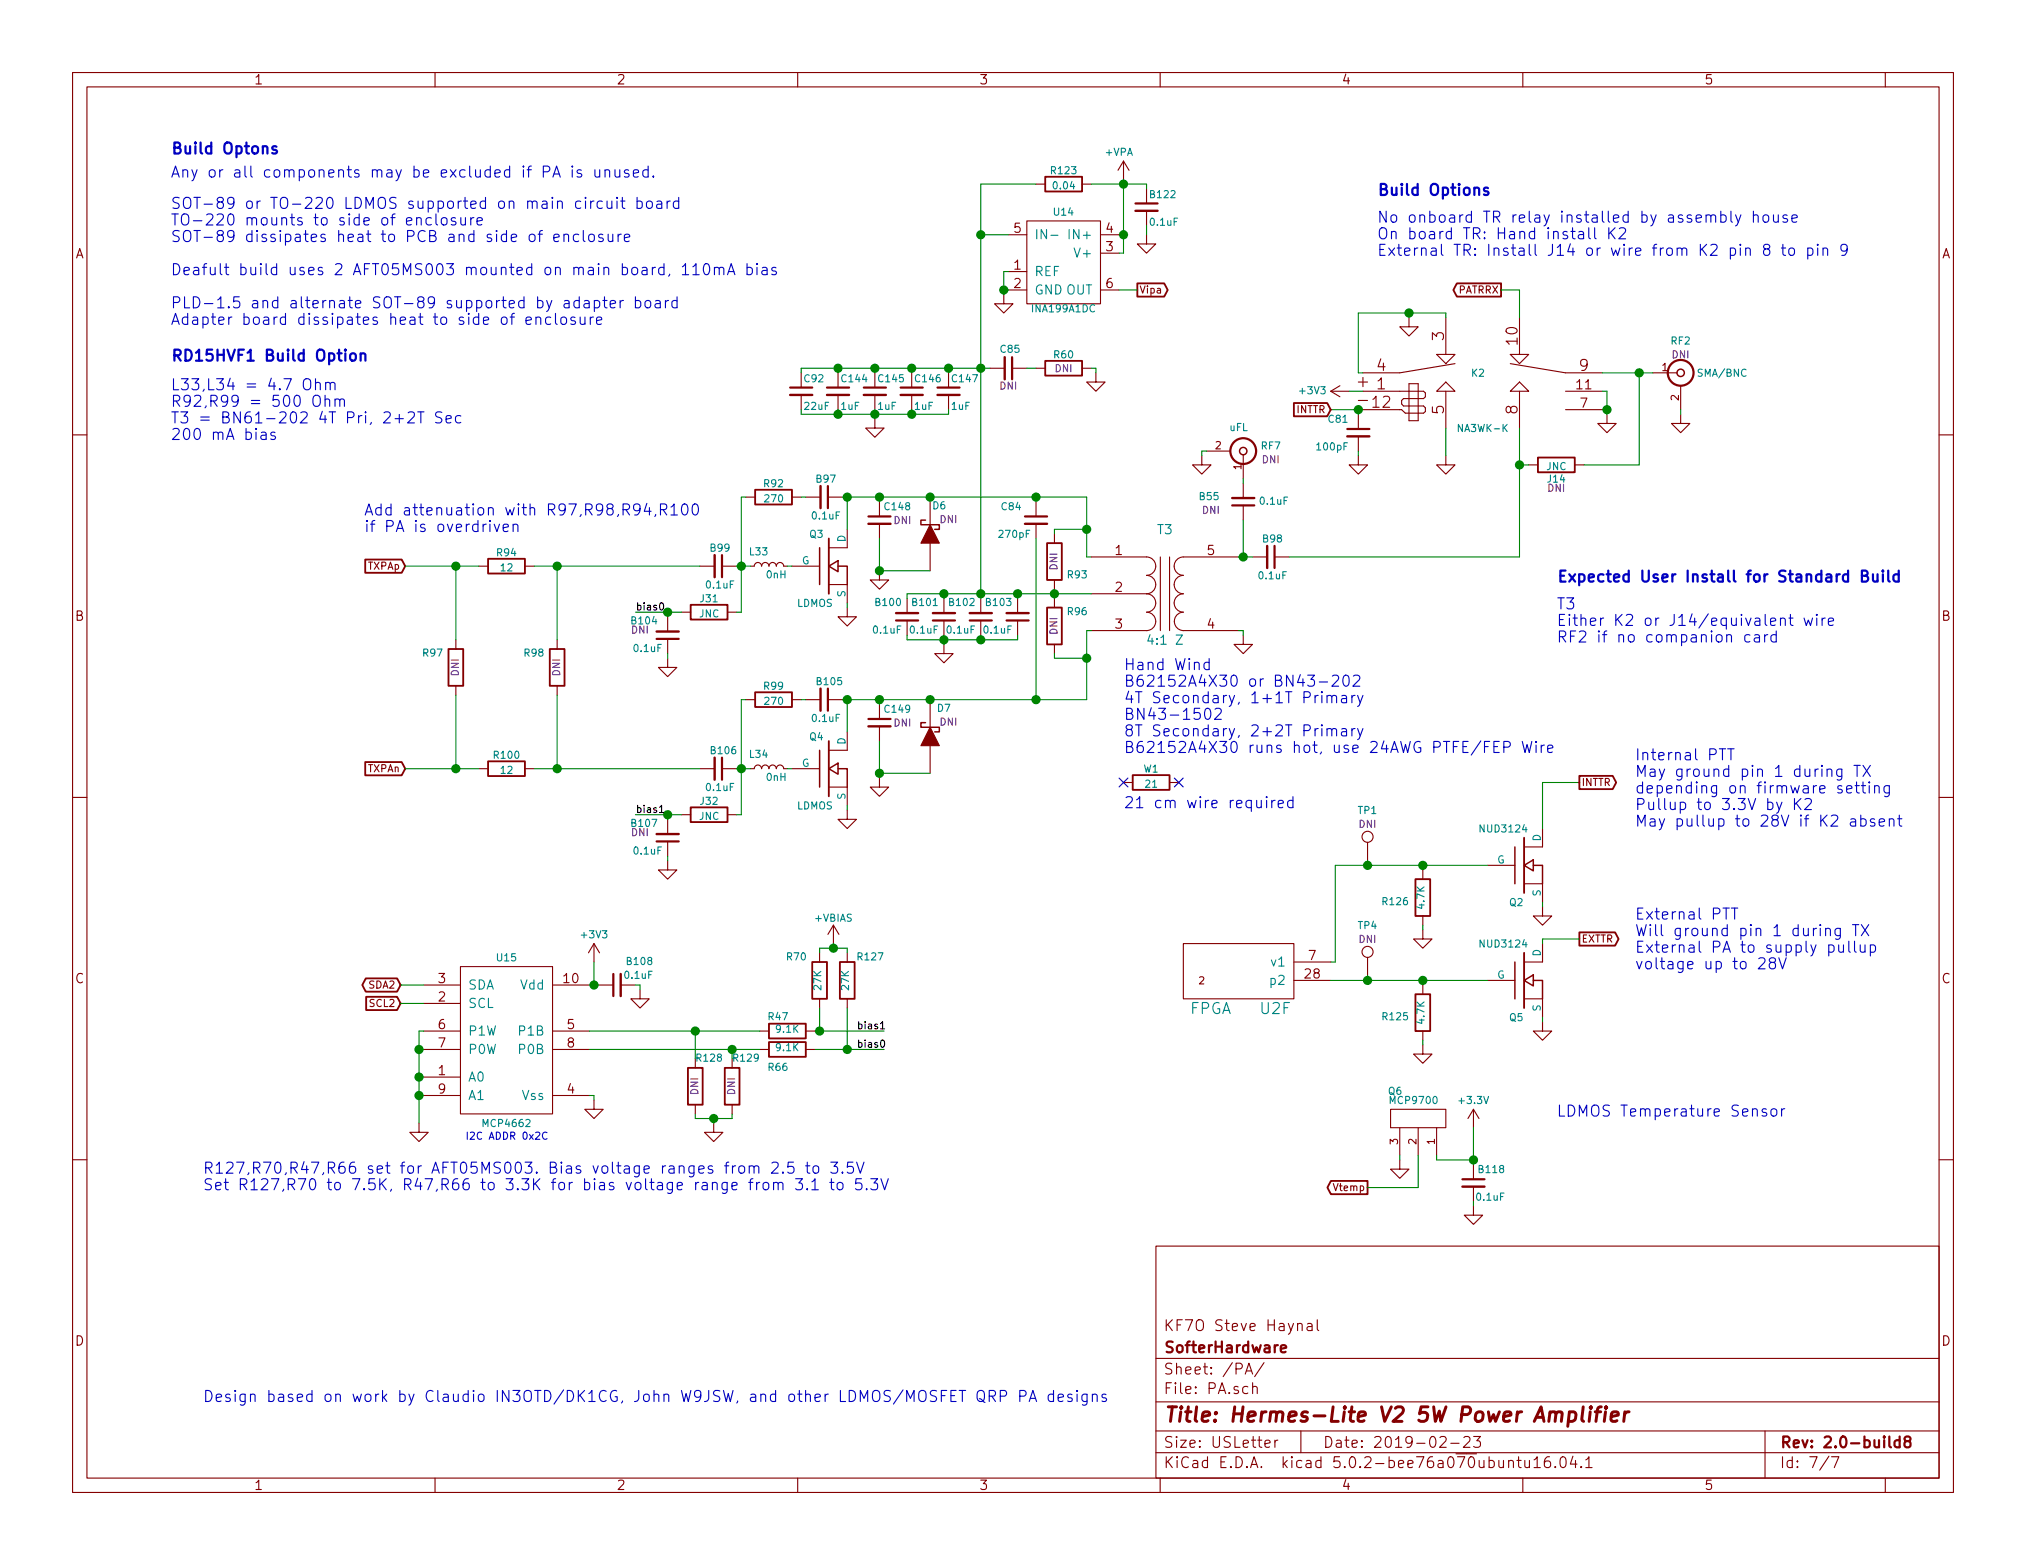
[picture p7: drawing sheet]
EESchema Schematic File Version 4
LIBS:hermeslite-cache
EELAYER 26 0
EELAYER END
$Descr USLetter 11000 8500
encoding utf-8
Sheet 7 7
Title "Hermes-Lite V2 5W Power Amplifier"
Date "2019-02-23"
Rev "2.0-build8"
Comp "SofterHardware"
Comment1 "KF7O Steve Haynal"
Comment2 ""
Comment3 ""
Comment4 ""
$EndDescr
$Comp
L power:GND #PWR0177
U 1 1
P 3225 5975
F 0 "#PWR0177" H 3225 5725 50  0001 C CNN
F 1 "GND" H 3225 5825 50  0001 C CNN
F 2 "" H 3225 5975 50  0000 C CNN
F 3 "" H 3225 5975 50  0000 C CNN
	1    3225 5975
	1    0    0    -1  
$EndComp
Text Label 4650 5600 0    39   ~ 0
bias1
Text Label 4650 5700 0    39   ~ 0
bias0
$Comp
L power:+3V3 #PWR0178
U 1 1
P 3225 5225
F 0 "#PWR0178" H 3225 5075 50  0001 C CNN
F 1 "+3V3" H 3225 5375 39  0000 C CNN
F 2 "" H 3225 5225 50  0000 C CNN
F 3 "" H 3225 5225 50  0000 C CNN
	1    3225 5225
	1    0    0    -1  
$EndComp
$Comp
L hermeslite:C_Small B108
U 1 1
P 3350 5350
F 0 "B108" V 3475 5150 39  0000 L CNN
F 1 "0.1uF" V 3400 5150 39  0000 L CNN
F 2 "HERMESLITE:SMD-0603" H 3350 5350 50  0001 C CNN
F 3 "" H 3350 5350 50  0000 C CNN
	1    3350 5350
	0    -1   -1   0   
$EndComp
$Comp
L power:GND #PWR0179
U 1 1
P 3475 5375
F 0 "#PWR0179" H 3475 5125 50  0001 C CNN
F 1 "GND" H 3475 5225 50  0001 C CNN
F 2 "" H 3475 5375 50  0000 C CNN
F 3 "" H 3475 5375 50  0000 C CNN
	1    3475 5375
	1    0    0    -1  
$EndComp
$Comp
L hermeslite:R R127
U 1 1
P 4600 5325
F 0 "R127" H 4475 5200 39  0000 C CNN
F 1 "27K" V 4607 5326 39  0000 C CNN
F 2 "HERMESLITE:SMD-0603" V 4530 5325 30  0001 C CNN
F 3 "" H 4600 5325 30  0000 C CNN
	1    4600 5325
	-1   0    0    1   
$EndComp
$Comp
L hermeslite:C_Small B99
U 1 1
P 3900 3075
F 0 "B99" V 3800 3025 39  0000 L CNN
F 1 "0.1uF" V 4000 3000 39  0000 L CNN
F 2 "HERMESLITE:SMD-0603" H 3900 3075 50  0001 C CNN
F 3 "" H 3900 3075 50  0000 C CNN
	1    3900 3075
	0    1    1    0   
$EndComp
$Comp
L hermeslite:R R94
U 1 1
P 2750 3075
F 0 "R94" V 2675 3075 39  0000 C CNN
F 1 "12" V 2757 3076 39  0000 C CNN
F 2 "HERMESLITE:SMD-0805" V 2680 3075 30  0001 C CNN
F 3 "" H 2750 3075 30  0000 C CNN
	1    2750 3075
	0    1    1    0   
$EndComp
$Comp
L hermeslite:R R92
U 1 1
P 4200 2700
F 0 "R92" V 4125 2700 39  0000 C CNN
F 1 "270" V 4207 2701 39  0000 C CNN
F 2 "HERMESLITE:SMD-0603" V 4130 2700 30  0001 C CNN
F 3 "" H 4200 2700 30  0000 C CNN
	1    4200 2700
	0    1    1    0   
$EndComp
$Comp
L hermeslite:C_Small B97
U 1 1
P 4475 2700
F 0 "B97" V 4375 2650 39  0000 L CNN
F 1 "0.1uF" V 4575 2625 39  0000 L CNN
F 2 "HERMESLITE:SMD-0603" H 4475 2700 50  0001 C CNN
F 3 "" H 4475 2700 50  0000 C CNN
	1    4475 2700
	0    1    1    0   
$EndComp
$Comp
L hermeslite:L_Small L33
U 1 1
P 4175 3075
F 0 "L33" V 4250 3075 39  0000 L CNN
F 1 "0nH" V 4125 2975 39  0000 L CNN
F 2 "HERMESLITE:SMD-0603" H 4175 3075 50  0001 C CNN
F 3 "" H 4175 3075 50  0000 C CNN
F 4 "J JNC" V 4175 3075 60  0001 C CNN "Key"
	1    4175 3075
	0    -1   -1   0   
$EndComp
$Comp
L hermeslite:RD16HHF1 Q3
U 1 1
P 4500 3075
F 0 "Q3" H 4475 3250 39  0000 R CNN
F 1 "LDMOS" H 4525 2875 39  0000 R CNN
F 2 "HERMESLITE:COMBORFGND" H 4500 3075 60  0001 C CNN
F 3 "" H 4500 3075 60  0000 C CNN
	1    4500 3075
	1    0    0    -1  
$EndComp
$Comp
L hermeslite:C_Small C148
U 1 1
P 4775 2825
F 0 "C148" H 4600 2900 39  0000 L CNN
F 1 "270pF" H 4650 2750 39  0001 L CNN
F 2 "HERMESLITE:SMD-0805" H 4775 2825 50  0001 C CNN
F 3 "" H 4775 2825 50  0000 C CNN
F 4 "DNI" H 4650 2825 39  0000 C CNN "Option"
	1    4775 2825
	-1   0    0    -1  
$EndComp
$Comp
L hermeslite:+VPA #PWR0180
U 1 1
P 6100 975
F 0 "#PWR0180" H 6100 825 50  0001 C CNN
F 1 "+VPA" H 6075 1125 39  0000 C CNN
F 2 "" H 6100 975 50  0000 C CNN
F 3 "" H 6100 975 50  0000 C CNN
	1    6100 975 
	1    0    0    -1  
$EndComp
$Comp
L hermeslite:C_Small C144
U 1 1
P 4550 2125
F 0 "C144" H 4560 2195 39  0000 L CNN
F 1 "1uF" H 4560 2045 39  0000 L CNN
F 2 "HERMESLITE:SMD-0805" H 4550 2125 50  0001 C CNN
F 3 "" H 4550 2125 50  0000 C CNN
F 4 "HV" H 4550 2125 60  0001 C CNN "Ext"
	1    4550 2125
	1    0    0    -1  
$EndComp
$Comp
L hermeslite:C_Small C145
U 1 1
P 4750 2125
F 0 "C145" H 4760 2195 39  0000 L CNN
F 1 "1uF" H 4760 2045 39  0000 L CNN
F 2 "HERMESLITE:SMD-0805" H 4750 2125 50  0001 C CNN
F 3 "" H 4750 2125 50  0000 C CNN
F 4 "HV" H 4750 2125 60  0001 C CNN "Ext"
	1    4750 2125
	1    0    0    -1  
$EndComp
$Comp
L hermeslite:C_Small C146
U 1 1
P 4950 2125
F 0 "C146" H 4960 2195 39  0000 L CNN
F 1 "1uF" H 4960 2045 39  0000 L CNN
F 2 "HERMESLITE:SMD-0805" H 4950 2125 50  0001 C CNN
F 3 "" H 4950 2125 50  0000 C CNN
F 4 "HV" H 4950 2125 60  0001 C CNN "Ext"
	1    4950 2125
	1    0    0    -1  
$EndComp
$Comp
L hermeslite:C_Small C147
U 1 1
P 5150 2125
F 0 "C147" H 5160 2195 39  0000 L CNN
F 1 "1uF" H 5160 2045 39  0000 L CNN
F 2 "HERMESLITE:SMD-0805" H 5150 2125 50  0001 C CNN
F 3 "" H 5150 2125 50  0000 C CNN
F 4 "HV" H 5150 2125 60  0001 C CNN "Ext"
	1    5150 2125
	1    0    0    -1  
$EndComp
$Comp
L hermeslite:R R93
U 1 1
P 5725 3050
F 0 "R93" H 5600 3125 39  0000 C CNN
F 1 "1K" V 5732 3051 39  0001 C CNN
F 2 "HERMESLITE:SMD-0805" V 5655 3050 30  0001 C CNN
F 3 "" H 5725 3050 30  0000 C CNN
F 4 "DNI" V 5725 3050 39  0000 C CNN "Option"
	1    5725 3050
	-1   0    0    1   
$EndComp
$Comp
L hermeslite:R R96
U 1 1
P 5725 3400
F 0 "R96" H 5600 3325 39  0000 C CNN
F 1 "1K" V 5732 3401 39  0001 C CNN
F 2 "HERMESLITE:SMD-0805" V 5655 3400 30  0001 C CNN
F 3 "" H 5725 3400 30  0000 C CNN
F 4 "DNI" V 5725 3400 39  0000 C CNN "Option"
	1    5725 3400
	-1   0    0    1   
$EndComp
$Comp
L power:GND #PWR0181
U 1 1
P 4775 3100
F 0 "#PWR0181" H 4775 2850 50  0001 C CNN
F 1 "GND" H 4775 2950 50  0001 C CNN
F 2 "" H 4775 3100 50  0000 C CNN
F 3 "" H 4775 3100 50  0000 C CNN
	1    4775 3100
	1    0    0    -1  
$EndComp
$Comp
L power:GND #PWR0182
U 1 1
P 4600 3300
F 0 "#PWR0182" H 4600 3050 50  0001 C CNN
F 1 "GND" H 4600 3150 50  0001 C CNN
F 2 "" H 4600 3300 50  0000 C CNN
F 3 "" H 4600 3300 50  0000 C CNN
	1    4600 3300
	1    0    0    -1  
$EndComp
$Comp
L hermeslite:C_Small B101
U 1 1
P 5125 3350
F 0 "B101" H 5150 3275 39  0000 L CNN
F 1 "0.1uF" H 5150 3425 39  0000 L CNN
F 2 "HERMESLITE:SMD-0603" H 5125 3350 50  0001 C CNN
F 3 "" H 5125 3350 50  0000 C CNN
	1    5125 3350
	-1   0    0    1   
$EndComp
$Comp
L hermeslite:C_Small B102
U 1 1
P 5325 3350
F 0 "B102" H 5350 3275 39  0000 L CNN
F 1 "0.1uF" H 5350 3425 39  0000 L CNN
F 2 "HERMESLITE:SMD-0603" H 5325 3350 50  0001 C CNN
F 3 "" H 5325 3350 50  0000 C CNN
	1    5325 3350
	-1   0    0    1   
$EndComp
$Comp
L hermeslite:C_Small B103
U 1 1
P 5525 3350
F 0 "B103" H 5550 3275 39  0000 L CNN
F 1 "0.1uF" H 5550 3425 39  0000 L CNN
F 2 "HERMESLITE:SMD-0603" H 5525 3350 50  0001 C CNN
F 3 "" H 5525 3350 50  0000 C CNN
	1    5525 3350
	-1   0    0    1   
$EndComp
$Comp
L hermeslite:C_Small B100
U 1 1
P 4925 3350
F 0 "B100" H 4950 3275 39  0000 L CNN
F 1 "0.1uF" H 4950 3425 39  0000 L CNN
F 2 "HERMESLITE:SMD-0603" H 4925 3350 50  0001 C CNN
F 3 "" H 4925 3350 50  0000 C CNN
	1    4925 3350
	-1   0    0    1   
$EndComp
Text Label 3450 3325 0    39   ~ 0
bias0
$Comp
L hermeslite:R R70
U 1 1
P 4450 5325
F 0 "R70" H 4575 5200 39  0000 C CNN
F 1 "27K" V 4457 5326 39  0000 C CNN
F 2 "HERMESLITE:SMD-0603" V 4380 5325 30  0001 C CNN
F 3 "" H 4450 5325 30  0000 C CNN
	1    4450 5325
	-1   0    0    1   
$EndComp
$Comp
L hermeslite:C_Small B106
U 1 1
P 3900 4175
F 0 "B106" V 3800 4125 39  0000 L CNN
F 1 "0.1uF" V 4000 4100 39  0000 L CNN
F 2 "HERMESLITE:SMD-0603" H 3900 4175 50  0001 C CNN
F 3 "" H 3900 4175 50  0000 C CNN
	1    3900 4175
	0    1    1    0   
$EndComp
$Comp
L hermeslite:R R99
U 1 1
P 4200 3800
F 0 "R99" V 4125 3800 39  0000 C CNN
F 1 "270" V 4207 3801 39  0000 C CNN
F 2 "HERMESLITE:SMD-0603" V 4130 3800 30  0001 C CNN
F 3 "" H 4200 3800 30  0000 C CNN
	1    4200 3800
	0    1    1    0   
$EndComp
$Comp
L hermeslite:C_Small B105
U 1 1
P 4475 3800
F 0 "B105" V 4375 3750 39  0000 L CNN
F 1 "0.1uF" V 4575 3725 39  0000 L CNN
F 2 "HERMESLITE:SMD-0603" H 4475 3800 50  0001 C CNN
F 3 "" H 4475 3800 50  0000 C CNN
	1    4475 3800
	0    1    1    0   
$EndComp
$Comp
L hermeslite:L_Small L34
U 1 1
P 4175 4175
F 0 "L34" V 4250 4175 39  0000 L CNN
F 1 "0nH" V 4125 4075 39  0000 L CNN
F 2 "HERMESLITE:SMD-0603" H 4175 4175 50  0001 C CNN
F 3 "" H 4175 4175 50  0000 C CNN
F 4 "J JNC" V 4175 4175 60  0001 C CNN "Key"
	1    4175 4175
	0    -1   -1   0   
$EndComp
$Comp
L hermeslite:RD16HHF1 Q4
U 1 1
P 4500 4175
F 0 "Q4" H 4475 4350 39  0000 R CNN
F 1 "LDMOS" H 4525 3975 39  0000 R CNN
F 2 "HERMESLITE:COMBORFGND" H 4500 4175 60  0001 C CNN
F 3 "" H 4500 4175 60  0000 C CNN
	1    4500 4175
	1    0    0    -1  
$EndComp
$Comp
L hermeslite:C_Small C149
U 1 1
P 4775 3925
F 0 "C149" H 4600 4000 39  0000 L CNN
F 1 "270pF" H 4650 3850 39  0001 L CNN
F 2 "HERMESLITE:SMD-0805" H 4775 3925 50  0001 C CNN
F 3 "" H 4775 3925 50  0000 C CNN
F 4 "DNI" H 4650 3925 39  0000 C CNN "Option"
	1    4775 3925
	-1   0    0    -1  
$EndComp
$Comp
L power:GND #PWR0183
U 1 1
P 4775 4225
F 0 "#PWR0183" H 4775 3975 50  0001 C CNN
F 1 "GND" H 4775 4075 50  0001 C CNN
F 2 "" H 4775 4225 50  0000 C CNN
F 3 "" H 4775 4225 50  0000 C CNN
	1    4775 4225
	1    0    0    -1  
$EndComp
$Comp
L power:GND #PWR0184
U 1 1
P 4600 4400
F 0 "#PWR0184" H 4600 4150 50  0001 C CNN
F 1 "GND" H 4600 4250 50  0001 C CNN
F 2 "" H 4600 4400 50  0000 C CNN
F 3 "" H 4600 4400 50  0000 C CNN
	1    4600 4400
	1    0    0    -1  
$EndComp
Text Label 3450 4425 0    39   ~ 0
bias1
$Comp
L power:GND #PWR0185
U 1 1
P 5125 3500
F 0 "#PWR0185" H 5125 3250 50  0001 C CNN
F 1 "GND" H 5125 3350 50  0001 C CNN
F 2 "" H 5125 3500 50  0000 C CNN
F 3 "" H 5125 3500 50  0000 C CNN
	1    5125 3500
	1    0    0    -1  
$EndComp
$Comp
L power:GND #PWR0186
U 1 1
P 4750 2275
F 0 "#PWR0186" H 4750 2025 50  0001 C CNN
F 1 "GND" H 4750 2125 50  0001 C CNN
F 2 "" H 4750 2275 50  0000 C CNN
F 3 "" H 4750 2275 50  0000 C CNN
	1    4750 2275
	1    0    0    -1  
$EndComp
$Comp
L hermeslite:R R100
U 1 1
P 2750 4175
F 0 "R100" V 2675 4175 39  0000 C CNN
F 1 "12" V 2757 4176 39  0000 C CNN
F 2 "HERMESLITE:SMD-0805" V 2680 4175 30  0001 C CNN
F 3 "" H 2750 4175 30  0000 C CNN
	1    2750 4175
	0    1    1    0   
$EndComp
$Comp
L hermeslite:C_Small B98
U 1 1
P 6900 3025
F 0 "B98" V 6800 2975 39  0000 L CNN
F 1 "0.1uF" V 7000 2950 39  0000 L CNN
F 2 "HERMESLITE:SMD-0603" H 6900 3025 50  0001 C CNN
F 3 "" H 6900 3025 50  0000 C CNN
	1    6900 3025
	0    1    1    0   
$EndComp
$Comp
L hermeslite:TRANSF4CT T3
U 1 1
P 6325 3225
F 0 "T3" H 6325 3575 50  0000 C CNN
F 1 "4:1 Z" H 6325 2975 50  0000 C CNN
F 2 "HERMESLITE:BN202V" H 6325 3225 50  0001 C CNN
F 3 "" H 6325 3225 50  0000 C CNN
	1    6325 3225
	1    0    0    -1  
$EndComp
$Comp
L power:GND #PWR0187
U 1 1
P 6750 3450
F 0 "#PWR0187" H 6750 3200 50  0001 C CNN
F 1 "GND" H 6750 3300 50  0001 C CNN
F 2 "" H 6750 3450 50  0000 C CNN
F 3 "" H 6750 3450 50  0000 C CNN
	1    6750 3450
	1    0    0    -1  
$EndComp
Text GLabel 2200 3075 0    39   Input ~ 0
TXPAp
Text GLabel 2200 4175 0    39   Input ~ 0
TXPAn
Text Notes 1100 7625 0    60   ~ 0
Design based on work by Claudio IN3OTD/DK1CG, John W9JSW, and other LDMOS/MOSFET QRP PA designs
$Comp
L hermeslite:R R98
U 1 1
P 3025 3625
F 0 "R98" H 3150 3550 39  0000 C CNN
F 1 "1K" V 3032 3626 39  0001 C CNN
F 2 "HERMESLITE:SMD-0805" V 2955 3625 30  0001 C CNN
F 3 "" H 3025 3625 30  0000 C CNN
F 4 "DNI" V 3025 3625 39  0000 C CNN "Option"
F 5 "R 1K" H 3025 3625 60  0001 C CNN "Key"
	1    3025 3625
	-1   0    0    1   
$EndComp
$Comp
L hermeslite:R R97
U 1 1
P 2475 3625
F 0 "R97" H 2600 3550 39  0000 C CNN
F 1 "1K" V 2482 3626 39  0001 C CNN
F 2 "HERMESLITE:SMD-0805" V 2405 3625 30  0001 C CNN
F 3 "" H 2475 3625 30  0000 C CNN
F 4 "DNI" V 2475 3625 39  0000 C CNN "Option"
F 5 "R 1K" H 2475 3625 60  0001 C CNN "Key"
	1    2475 3625
	-1   0    0    1   
$EndComp
$Comp
L hermeslite:DIODESCH3 D6
U 1 1
P 5050 2900
F 0 "D6" V 5200 2850 39  0000 C CNN
F 1 "DNI" V 4950 2825 39  0001 C CNN
F 2 "HERMESLITE:SOT23_3" H 5050 2900 60  0001 C CNN
F 3 "" H 5050 2900 60  0000 C CNN
F 4 "DNI" V 5125 2800 39  0000 C CNN "Option"
	1    5050 2900
	0    -1   -1   0   
$EndComp
$Comp
L hermeslite:DIODESCH3 D7
U 1 1
P 5050 4000
F 0 "D7" V 5200 3925 39  0000 C CNN
F 1 "DNI" V 4950 3925 39  0001 C CNN
F 2 "HERMESLITE:SOT23_3" H 5050 4000 60  0001 C CNN
F 3 "" H 5050 4000 60  0000 C CNN
F 4 "DNI" V 5125 3900 39  0000 C CNN "Option"
	1    5050 4000
	0    -1   -1   0   
$EndComp
Text Notes 6100 4100 0    60   ~ 0
Hand Wind\nB62152A4X30 or BN43-202\n4T Secondary, 1+1T Primary\nBN43-1502\n8T Secondary, 2+2T Primary\nB62152A4X30 runs hot, use 24AWG PTFE/FEP Wire
Text GLabel 8150 1575 0    39   Output ~ 0
PATRRX
$Comp
L hermeslite:BNC RF2
U 1 1
P 9125 2025
F 0 "RF2" H 9125 2200 39  0000 C CNN
F 1 "SMA/BNC" H 9350 2025 39  0000 C CNN
F 2 "HERMESLITE:SMAEDGE_TH_R" H 9125 2025 50  0001 C CNN
F 3 "" H 9125 2025 50  0000 C CNN
F 4 "DNI" H 9125 2125 39  0000 C CNN "Option"
F 5 "CL SMA" H 9125 2025 60  0001 C CNN "Key"
	1    9125 2025
	1    0    0    -1  
$EndComp
$Comp
L power:GND #PWR0188
U 1 1
P 9125 2250
F 0 "#PWR0188" H 9125 2000 50  0001 C CNN
F 1 "GND" H 9125 2100 50  0001 C CNN
F 2 "" H 9125 2250 50  0000 C CNN
F 3 "" H 9125 2250 50  0000 C CNN
	1    9125 2250
	1    0    0    -1  
$EndComp
$Comp
L power:+3V3 #PWR0189
U 1 1
P 7325 2125
F 0 "#PWR0189" H 7325 1975 50  0001 C CNN
F 1 "+3V3" V 7325 2325 39  0000 C CNN
F 2 "" H 7325 2125 50  0000 C CNN
F 3 "" H 7325 2125 50  0000 C CNN
	1    7325 2125
	0    -1   -1   0   
$EndComp
$Comp
L hermeslite:C_Small C81
U 1 1
P 7375 2350
F 0 "C81" H 7425 2425 39  0000 L CNN
F 1 "100pF" H 7425 2275 39  0000 L CNN
F 2 "HERMESLITE:SMD-0805" H 7375 2350 50  0001 C CNN
F 3 "" H 7375 2350 50  0000 C CNN
	1    7375 2350
	-1   0    0    -1  
$EndComp
$Comp
L power:GND #PWR0190
U 1 1
P 7375 2475
F 0 "#PWR0190" H 7375 2225 50  0001 C CNN
F 1 "GND" H 7375 2325 50  0001 C CNN
F 2 "" H 7375 2475 50  0000 C CNN
F 3 "" H 7375 2475 50  0000 C CNN
	1    7375 2475
	1    0    0    -1  
$EndComp
$Comp
L hermeslite:MOSFET_N Q2
U 1 1
P 8275 4700
F 0 "Q2" H 8275 4500 39  0000 R CNN
F 1 "NUD3124" H 8300 4900 39  0000 R CNN
F 2 "HERMESLITE:SOT23_3" H 8275 4700 60  0001 C CNN
F 3 "" H 8275 4700 60  0000 C CNN
	1    8275 4700
	1    0    0    -1  
$EndComp
$Comp
L hermeslite:FPGA U2
U 6 1
P 7075 5425
F 0 "U2" H 7225 5375 60  0000 C CNN
F 1 "FPGA" H 7575 5375 60  0000 C CNN
F 2 "HERMESLITE:CYCLONEIV" H 7075 5925 60  0001 C CNN
F 3 "" H 7075 5925 60  0000 C CNN
	6    7075 5425
	-1   0    0    -1  
$EndComp
$Comp
L hermeslite:MOSFET_N Q5
U 1 1
P 8275 5325
F 0 "Q5" H 8275 5125 39  0000 R CNN
F 1 "NUD3124" H 8300 5525 39  0000 R CNN
F 2 "HERMESLITE:SOT23_3" H 8275 5325 60  0001 C CNN
F 3 "" H 8275 5325 60  0000 C CNN
	1    8275 5325
	1    0    0    -1  
$EndComp
$Comp
L hermeslite:R R125
U 1 1
P 7725 5500
F 0 "R125" H 7875 5525 39  0000 C CNN
F 1 "4.7K" V 7732 5501 39  0000 C CNN
F 2 "HERMESLITE:SMD-0603" V 7655 5500 30  0001 C CNN
F 3 "" H 7725 5500 30  0000 C CNN
	1    7725 5500
	-1   0    0    1   
$EndComp
$Comp
L power:GND #PWR0191
U 1 1
P 8375 5550
F 0 "#PWR0191" H 8375 5550 30  0001 C CNN
F 1 "GND" H 8375 5480 30  0001 C CNN
F 2 "" H 8375 5550 50  0000 C CNN
F 3 "" H 8375 5550 50  0000 C CNN
	1    8375 5550
	1    0    0    -1  
$EndComp
$Comp
L power:GND #PWR0192
U 1 1
P 7725 5675
F 0 "#PWR0192" H 7725 5675 30  0001 C CNN
F 1 "GND" H 7725 5605 30  0001 C CNN
F 2 "" H 7725 5675 50  0000 C CNN
F 3 "" H 7725 5675 50  0000 C CNN
	1    7725 5675
	1    0    0    -1  
$EndComp
Text Notes 8875 5275 0    60   ~ 0
External PTT\nWill ground pin 1 during TX\nExternal PA to supply pullup\nvoltage up to 28V
Text Notes 7475 1400 0    60   ~ 0
No onboard TR relay installed by assembly house\nOn board TR: Hand install K2\nExternal TR: Install J14 or wire from K2 pin 8 to pin 9
Text Notes 7475 1075 0    60   ~ 12
Build Options
Text Notes 925  850  0    60   ~ 12
Build Optons
Text Notes 925  975  0    60   ~ 0
Any or all components may be excluded if PA is unused.
Text Notes 925  1775 0    60   ~ 0
SOT-89 or TO-220 LDMOS supported on main circuit board\nTO-220 mounts to side of enclosure\nSOT-89 dissipates heat to PCB and side of enclosure\n\nDeafult build uses 2 AFT05MS003 mounted on main board, 110mA bias\n\nPLD-1.5 and alternate SOT-89 supported by adapter board\nAdapter board dissipates heat to side of enclosure
$Comp
L hermeslite:DPDTR_GND K2
U 1 1
P 8050 2025
F 0 "K2" H 8025 2025 39  0000 C CNN
F 1 "NA3WK-K" H 8050 1725 39  0000 C CNN
F 2 "HERMESLITE:DPDT_GND" H 7750 1825 60  0001 C CNN
F 3 "" H 7750 1825 60  0000 C CNN
	1    8050 2025
	1    0    0    -1  
$EndComp
$Comp
L power:GND #PWR0193
U 1 1
P 7850 2475
F 0 "#PWR0193" H 7850 2225 50  0001 C CNN
F 1 "GND" H 7850 2325 50  0001 C CNN
F 2 "" H 7850 2475 50  0000 C CNN
F 3 "" H 7850 2475 50  0000 C CNN
	1    7850 2475
	1    0    0    -1  
$EndComp
$Comp
L power:GND #PWR0194
U 1 1
P 7650 1725
F 0 "#PWR0194" H 7650 1475 50  0001 C CNN
F 1 "GND" H 7650 1575 50  0001 C CNN
F 2 "" H 7650 1725 50  0000 C CNN
F 3 "" H 7650 1725 50  0000 C CNN
	1    7650 1725
	1    0    0    -1  
$EndComp
Text GLabel 2175 5450 0    39   Input ~ 0
SCL2
Text GLabel 2175 5350 0    39   BiDi ~ 0
SDA2
$Comp
L hermeslite:C_Small C84
U 1 1
P 5625 2825
F 0 "C84" H 5700 2900 39  0000 L CNN
F 1 "270pF" H 5650 2750 39  0000 L CNN
F 2 "HERMESLITE:SMD-0805" H 5625 2825 50  0001 C CNN
F 3 "" H 5625 2825 50  0000 C CNN
	1    5625 2825
	-1   0    0    -1  
$EndComp
Text Notes 1975 2900 0    60   ~ 0
Add attenuation with R97,R98,R94,R100\nif PA is overdriven
$Comp
L hermeslite:C_Small C85
U 1 1
P 5475 2000
F 0 "C85" V 5575 1950 39  0000 L CNN
F 1 "270pF" V 5375 1950 39  0001 L CNN
F 2 "HERMESLITE:SMD-0805" H 5475 2000 50  0001 C CNN
F 3 "" H 5475 2000 50  0000 C CNN
F 4 "DNI" V 5375 2000 39  0000 C CNN "Option"
	1    5475 2000
	0    1    -1   0   
$EndComp
$Comp
L hermeslite:R R60
U 1 1
P 5775 2000
F 0 "R60" V 5700 2000 39  0000 C CNN
F 1 "1K" V 5782 2001 39  0001 C CNN
F 2 "HERMESLITE:SMD-0805" V 5705 2000 30  0001 C CNN
F 3 "" H 5775 2000 30  0000 C CNN
F 4 "DNI" V 5775 2000 39  0000 C CNN "Option"
	1    5775 2000
	0    1    1    0   
$EndComp
$Comp
L power:GND #PWR0195
U 1 1
P 5950 2025
F 0 "#PWR0195" H 5950 1775 50  0001 C CNN
F 1 "GND" H 5950 1875 50  0001 C CNN
F 2 "" H 5950 2025 50  0000 C CNN
F 3 "" H 5950 2025 50  0000 C CNN
	1    5950 2025
	1    0    0    -1  
$EndComp
Text Notes 925  2400 0    60   ~ 0
L33,L34 = 4.7 Ohm\nR92,R99 = 500 Ohm\nT3 = BN61-202 4T Pri, 2+2T Sec\n200 mA bias
Text Notes 925  1975 0    60   ~ 12
RD15HVF1 Build Option
Text Notes 2525 6200 0    39   ~ 0
I2C ADDR 0x2C
$Comp
L hermeslite:MCP4662 U15
U 1 1
P 2500 6150
F 0 "U15" H 2750 7100 39  0000 C CNN
F 1 "MCP4662" H 2750 6200 39  0000 C CNN
F 2 "HERMESLITE:SOIC-10" H 2500 6150 39  0001 C CNN
F 3 "" H 2500 6150 39  0000 C CNN
	1    2500 6150
	1    0    0    -1  
$EndComp
$Comp
L power:GND #PWR0196
U 1 1
P 2275 6100
F 0 "#PWR0196" H 2275 5850 50  0001 C CNN
F 1 "GND" H 2275 5950 50  0001 C CNN
F 2 "" H 2275 6100 50  0000 C CNN
F 3 "" H 2275 6100 50  0000 C CNN
	1    2275 6100
	1    0    0    -1  
$EndComp
$Comp
L hermeslite:R R47
U 1 1
P 4275 5600
F 0 "R47" V 4350 5650 39  0000 C CNN
F 1 "9.1K" V 4282 5601 39  0000 C CNN
F 2 "HERMESLITE:SMD-0603" V 4205 5600 30  0001 C CNN
F 3 "" H 4275 5600 30  0000 C CNN
	1    4275 5600
	0    -1   -1   0   
$EndComp
$Comp
L hermeslite:R R66
U 1 1
P 4275 5700
F 0 "R66" V 4175 5750 39  0000 C CNN
F 1 "9.1K" V 4282 5701 39  0000 C CNN
F 2 "HERMESLITE:SMD-0603" V 4205 5700 30  0001 C CNN
F 3 "" H 4275 5700 30  0000 C CNN
	1    4275 5700
	0    -1   -1   0   
$EndComp
Wire Wire Line
	2300 5600 2275 5600
Wire Wire Line
	2275 5600 2275 5700
Connection ~ 2275 5700
Wire Wire Line
	4000 3075 4025 3075
Wire Wire Line
	4025 2700 4025 3075
Connection ~ 4025 3075
Wire Wire Line
	4025 2700 4050 2700
Wire Wire Line
	4350 2700 4375 2700
Wire Wire Line
	4575 2700 4600 2700
Wire Wire Line
	4775 2700 4775 2725
Wire Wire Line
	4600 2875 4600 2700
Connection ~ 4600 2700
Wire Wire Line
	4775 2925 4775 3100
Wire Wire Line
	4600 3275 4600 3300
Wire Wire Line
	4275 3075 4300 3075
Wire Wire Line
	4000 4175 4025 4175
Wire Wire Line
	4025 3800 4025 4175
Connection ~ 4025 4175
Wire Wire Line
	4025 3800 4050 3800
Wire Wire Line
	4350 3800 4375 3800
Wire Wire Line
	5900 3800 5625 3800
Wire Wire Line
	4775 3800 4775 3825
Wire Wire Line
	4600 3975 4600 3800
Connection ~ 4600 3800
Wire Wire Line
	4775 4025 4775 4200
Wire Wire Line
	4600 4375 4600 4400
Wire Wire Line
	4275 4175 4300 4175
Wire Wire Line
	5900 2700 5900 2875
Wire Wire Line
	5900 3025 5925 3025
Connection ~ 4775 2700
Wire Wire Line
	5925 3425 5900 3425
Wire Wire Line
	5900 3425 5900 3575
Connection ~ 4775 3800
Wire Wire Line
	4925 3225 5125 3225
Wire Wire Line
	4925 3225 4925 3250
Wire Wire Line
	5125 3250 5125 3225
Connection ~ 5125 3225
Wire Wire Line
	5325 1000 5325 1275
Connection ~ 5325 3225
Wire Wire Line
	5525 3250 5525 3225
Connection ~ 5525 3225
Wire Wire Line
	5725 3200 5725 3225
Connection ~ 5725 3225
Wire Wire Line
	5725 3550 5725 3575
Wire Wire Line
	5725 3575 5900 3575
Connection ~ 5900 3575
Wire Wire Line
	5725 2900 5725 2875
Connection ~ 5900 2875
Wire Wire Line
	4925 3450 4925 3475
Wire Wire Line
	4925 3475 5125 3475
Wire Wire Line
	5525 3475 5525 3450
Wire Wire Line
	5325 3450 5325 3475
Connection ~ 5325 3475
Wire Wire Line
	5125 3450 5125 3475
Connection ~ 5125 3475
Wire Wire Line
	5150 2000 5150 2025
Connection ~ 5150 2000
Wire Wire Line
	4950 2000 4950 2025
Connection ~ 4950 2000
Wire Wire Line
	4750 2000 4750 2025
Connection ~ 4750 2000
Wire Wire Line
	4550 2025 4550 2000
Wire Wire Line
	5150 2250 5150 2225
Wire Wire Line
	4950 2250 4950 2225
Connection ~ 4950 2250
Wire Wire Line
	4750 2225 4750 2250
Connection ~ 4750 2250
Wire Wire Line
	4550 2225 4550 2250
Wire Wire Line
	6725 3425 6750 3425
Wire Wire Line
	6750 3425 6750 3450
Wire Wire Line
	5725 2875 5900 2875
Wire Wire Line
	2200 3075 2475 3075
Wire Wire Line
	2200 4175 2475 4175
Wire Wire Line
	2900 4175 3025 4175
Wire Wire Line
	3025 3775 3025 4175
Connection ~ 3025 4175
Wire Wire Line
	2900 3075 3025 3075
Wire Wire Line
	3025 3475 3025 3075
Connection ~ 3025 3075
Wire Wire Line
	2475 3475 2475 3075
Connection ~ 2475 3075
Wire Wire Line
	2475 3775 2475 4175
Connection ~ 2475 4175
Wire Wire Line
	4775 3100 5050 3100
Connection ~ 5050 2700
Connection ~ 4775 3100
Connection ~ 5050 3800
Wire Wire Line
	4775 4200 5050 4200
Connection ~ 4775 4200
Wire Wire Line
	4350 2250 4550 2250
Wire Wire Line
	8250 2325 8250 2525
Wire Wire Line
	8250 3025 7000 3025
Wire Wire Line
	6725 3025 6750 3025
Wire Wire Line
	7725 5650 7725 5675
Wire Wire Line
	8375 5525 8375 5550
Wire Wire Line
	8375 5125 8375 5100
Wire Wire Line
	7850 1700 7850 1725
Wire Wire Line
	7375 1700 7650 1700
Wire Wire Line
	7375 1700 7375 2025
Wire Wire Line
	7375 2025 7400 2025
Wire Wire Line
	7850 2325 7850 2475
Wire Wire Line
	7650 1700 7650 1725
Connection ~ 7650 1700
Wire Wire Line
	2300 5350 2175 5350
Wire Wire Line
	2175 5450 2300 5450
Wire Wire Line
	5625 2725 5625 2700
Connection ~ 5625 2700
Wire Wire Line
	5625 2925 5625 3800
Connection ~ 5625 3800
Connection ~ 5325 2000
Wire Wire Line
	5575 2000 5625 2000
Wire Wire Line
	5925 2000 5950 2000
Wire Wire Line
	5950 2000 5950 2025
Wire Wire Line
	2300 5700 2275 5700
Wire Wire Line
	2300 5850 2275 5850
Connection ~ 2275 5850
Wire Wire Line
	2300 5950 2275 5950
Connection ~ 2275 5950
Wire Wire Line
	3200 5350 3225 5350
Wire Wire Line
	3225 5350 3225 5225
Connection ~ 3225 5350
Wire Wire Line
	3450 5350 3475 5350
Wire Wire Line
	3475 5350 3475 5375
Wire Wire Line
	4425 5600 4450 5600
Wire Wire Line
	4425 5700 4600 5700
Wire Wire Line
	4450 5475 4450 5600
Connection ~ 4450 5600
Wire Wire Line
	4600 5475 4600 5700
Connection ~ 4600 5700
Wire Wire Line
	4450 5175 4450 5150
Wire Wire Line
	4600 5150 4600 5175
Text Notes 1100 6475 0    60   ~ 0
R127,R70,R47,R66 set for AFT05MS003. Bias voltage ranges from 2.5 to 3.5V\nSet R127,R70 to 7.5K, R47,R66 to 3.3K for bias voltage range from 3.1 to 5.3V
Wire Wire Line
	4350 2000 4550 2000
$Comp
L hermeslite:INA199x1 U14
U 1 1
P 5775 1650
F 0 "U14" H 5775 2150 39  0000 C CNN
F 1 "INA199A1DC" H 5775 1625 39  0000 C CNN
F 2 "HERMESLITE:PE4259" H 5775 1650 60  0001 C CNN
F 3 "" H 5775 1650 60  0000 C CNN
	1    5775 1650
	-1   0    0    -1  
$EndComp
$Comp
L hermeslite:R R123
U 1 1
P 5775 1000
F 0 "R123" V 5700 1000 39  0000 C CNN
F 1 "0.04" V 5782 1001 39  0000 C CNN
F 2 "HERMESLITE:SMD-1206" V 5705 1000 30  0001 C CNN
F 3 "" H 5775 1000 30  0000 C CNN
	1    5775 1000
	0    1    1    0   
$EndComp
$Comp
L power:GND #PWR0197
U 1 1
P 5450 1600
F 0 "#PWR0197" H 5450 1350 50  0001 C CNN
F 1 "GND" H 5450 1450 50  0001 C CNN
F 2 "" H 5450 1600 50  0000 C CNN
F 3 "" H 5450 1600 50  0000 C CNN
	1    5450 1600
	1    0    0    -1  
$EndComp
Wire Wire Line
	5625 1000 5325 1000
Wire Wire Line
	5475 1275 5325 1275
Connection ~ 5325 1275
Wire Wire Line
	5475 1475 5450 1475
Wire Wire Line
	5450 1475 5450 1575
Wire Wire Line
	5475 1575 5450 1575
Connection ~ 5450 1575
Wire Wire Line
	6100 1375 6075 1375
Wire Wire Line
	6100 975  6100 1000
Wire Wire Line
	5925 1000 6100 1000
Connection ~ 6100 1000
Wire Wire Line
	6075 1275 6100 1275
Connection ~ 6100 1275
Text GLabel 6175 1575 2    39   Output ~ 0
Vipa
Wire Wire Line
	6075 1575 6175 1575
$Comp
L hermeslite:C_Small B122
U 1 1
P 6225 1125
F 0 "B122" H 6235 1195 39  0000 L CNN
F 1 "0.1uF" H 6235 1045 39  0000 L CNN
F 2 "HERMESLITE:SMD-0603" H 6225 1125 50  0001 C CNN
F 3 "" H 6225 1125 50  0000 C CNN
	1    6225 1125
	1    0    0    -1  
$EndComp
$Comp
L power:GND #PWR0198
U 1 1
P 6225 1275
F 0 "#PWR0198" H 6225 1025 50  0001 C CNN
F 1 "GND" H 6225 1125 50  0001 C CNN
F 2 "" H 6225 1275 50  0000 C CNN
F 3 "" H 6225 1275 50  0000 C CNN
	1    6225 1275
	1    0    0    -1  
$EndComp
Wire Wire Line
	6225 1000 6225 1025
Wire Wire Line
	6225 1225 6225 1275
$Comp
L hermeslite:R R126
U 1 1
P 7725 4875
F 0 "R126" H 7875 4900 39  0000 C CNN
F 1 "4.7K" V 7732 4876 39  0000 C CNN
F 2 "HERMESLITE:SMD-0603" V 7655 4875 30  0001 C CNN
F 3 "" H 7725 4875 30  0000 C CNN
	1    7725 4875
	-1   0    0    1   
$EndComp
$Comp
L power:GND #PWR0199
U 1 1
P 7725 5050
F 0 "#PWR0199" H 7725 5050 30  0001 C CNN
F 1 "GND" H 7725 4980 30  0001 C CNN
F 2 "" H 7725 5050 50  0000 C CNN
F 3 "" H 7725 5050 50  0000 C CNN
	1    7725 5050
	1    0    0    -1  
$EndComp
$Comp
L hermeslite:R J31
U 1 1
P 3850 3325
F 0 "J31" V 3775 3325 39  0000 C CNN
F 1 "JNC" V 3857 3326 39  0000 C CNN
F 2 "HERMESLITE:SMD-0603" V 3780 3325 30  0001 C CNN
F 3 "" H 3850 3325 30  0000 C CNN
	1    3850 3325
	0    1    1    0   
$EndComp
Wire Wire Line
	4025 3325 4000 3325
$Comp
L hermeslite:R J32
U 1 1
P 3850 4425
F 0 "J32" V 3775 4425 39  0000 C CNN
F 1 "JNC" V 3857 4426 39  0000 C CNN
F 2 "HERMESLITE:SMD-0603" V 3780 4425 30  0001 C CNN
F 3 "" H 3850 4425 30  0000 C CNN
	1    3850 4425
	0    1    1    0   
$EndComp
Wire Wire Line
	4025 4425 4000 4425
$Comp
L hermeslite:C_Small B107
U 1 1
P 3625 4550
F 0 "B107" H 3675 4475 39  0000 L CNN
F 1 "0.1uF" H 3650 4625 39  0000 L CNN
F 2 "HERMESLITE:SMD-0603" H 3625 4550 50  0001 C CNN
F 3 "" H 3625 4550 50  0000 C CNN
F 4 "DNI" H 3775 4525 39  0000 C CNN "Option"
	1    3625 4550
	-1   0    0    1   
$EndComp
$Comp
L hermeslite:C_Small B104
U 1 1
P 3625 3450
F 0 "B104" H 3675 3375 39  0000 L CNN
F 1 "0.1uF" H 3650 3525 39  0000 L CNN
F 2 "HERMESLITE:SMD-0603" H 3625 3450 50  0001 C CNN
F 3 "" H 3625 3450 50  0000 C CNN
F 4 "DNI" H 3775 3425 39  0000 C CNN "Option"
	1    3625 3450
	-1   0    0    1   
$EndComp
Wire Wire Line
	3450 3325 3625 3325
Wire Wire Line
	3625 3350 3625 3325
Connection ~ 3625 3325
$Comp
L power:GND #PWR0200
U 1 1
P 3625 3575
F 0 "#PWR0200" H 3625 3325 50  0001 C CNN
F 1 "GND" H 3625 3425 50  0001 C CNN
F 2 "" H 3625 3575 50  0000 C CNN
F 3 "" H 3625 3575 50  0000 C CNN
	1    3625 3575
	1    0    0    -1  
$EndComp
Wire Wire Line
	3625 3550 3625 3575
Wire Wire Line
	3450 4425 3625 4425
Wire Wire Line
	3625 4450 3625 4425
Connection ~ 3625 4425
$Comp
L power:GND #PWR0201
U 1 1
P 3625 4675
F 0 "#PWR0201" H 3625 4425 50  0001 C CNN
F 1 "GND" H 3625 4525 50  0001 C CNN
F 2 "" H 3625 4675 50  0000 C CNN
F 3 "" H 3625 4675 50  0000 C CNN
	1    3625 4675
	1    0    0    -1  
$EndComp
Wire Wire Line
	3625 4650 3625 4675
$Comp
L hermeslite:R R128
U 1 1
P 3775 5900
F 0 "R128" H 3700 5750 39  0000 C CNN
F 1 "10K" V 3782 5901 39  0001 C CNN
F 2 "HERMESLITE:SMD-0603" V 3705 5900 30  0001 C CNN
F 3 "" H 3775 5900 30  0000 C CNN
F 4 "DNI" V 3775 5900 39  0000 C CNN "Option"
	1    3775 5900
	-1   0    0    1   
$EndComp
$Comp
L hermeslite:R R129
U 1 1
P 3975 5900
F 0 "R129" H 3900 5750 39  0000 C CNN
F 1 "10K" V 3982 5901 39  0001 C CNN
F 2 "HERMESLITE:SMD-0603" V 3905 5900 30  0001 C CNN
F 3 "" H 3975 5900 30  0000 C CNN
F 4 "DNI" V 3975 5900 39  0000 C CNN "Option"
	1    3975 5900
	-1   0    0    1   
$EndComp
Wire Wire Line
	3200 5600 3775 5600
Wire Wire Line
	3200 5700 3975 5700
Connection ~ 3775 5600
Connection ~ 3975 5700
$Comp
L power:GND #PWR0202
U 1 1
P 3875 6100
F 0 "#PWR0202" H 3875 5850 50  0001 C CNN
F 1 "GND" H 3875 5950 50  0001 C CNN
F 2 "" H 3875 6100 50  0000 C CNN
F 3 "" H 3875 6100 50  0000 C CNN
	1    3875 6100
	1    0    0    -1  
$EndComp
Wire Wire Line
	3775 5750 3775 5600
Wire Wire Line
	3975 5750 3975 5700
Wire Wire Line
	3775 6050 3775 6075
Wire Wire Line
	3775 6075 3875 6075
Wire Wire Line
	3975 6075 3975 6050
Wire Wire Line
	3875 6100 3875 6075
Connection ~ 3875 6075
Wire Wire Line
	3200 5950 3225 5950
Wire Wire Line
	3225 5950 3225 5975
$Comp
L hermeslite:+VBIAS #PWR0203
U 1 1
P 4525 5125
F 0 "#PWR0203" H 4525 4975 50  0001 C CNN
F 1 "+VBIAS" H 4525 5265 39  0000 C CNN
F 2 "" H 4525 5125 50  0000 C CNN
F 3 "" H 4525 5125 50  0000 C CNN
	1    4525 5125
	1    0    0    -1  
$EndComp
Wire Wire Line
	4450 5150 4525 5150
Wire Wire Line
	4525 5125 4525 5150
Connection ~ 4525 5150
$Comp
L power:GND #PWR0204
U 1 1
P 8375 4925
F 0 "#PWR0204" H 8375 4675 50  0001 C CNN
F 1 "GND" H 8375 4775 50  0001 C CNN
F 2 "" H 8375 4925 50  0000 C CNN
F 3 "" H 8375 4925 50  0000 C CNN
	1    8375 4925
	1    0    0    -1  
$EndComp
Wire Wire Line
	8375 4250 8375 4500
Wire Wire Line
	8375 4900 8375 4925
Wire Wire Line
	7225 5325 7425 5325
Wire Wire Line
	7725 5350 7725 5325
Connection ~ 7725 5325
Wire Wire Line
	7250 4700 7250 5225
Wire Wire Line
	7250 5225 7225 5225
Wire Wire Line
	7725 4700 7725 4725
Connection ~ 7725 4700
Wire Wire Line
	7725 5025 7725 5050
Wire Wire Line
	8375 4250 8575 4250
Wire Wire Line
	7375 2250 7375 2225
Connection ~ 7375 2225
Wire Wire Line
	7375 2450 7375 2475
$Comp
L hermeslite:TEST_1P TP1
U 1 1
P 7425 4675
F 0 "TP1" H 7425 4950 39  0000 C CNN
F 1 "TEST_1P" H 7425 4875 50  0001 C CNN
F 2 "HERMESLITE:TP" H 7625 4675 50  0001 C CNN
F 3 "" H 7625 4675 50  0001 C CNN
F 4 "NOBOM" H 7425 4675 60  0001 C CNN "Key"
F 5 "DNI" H 7425 4875 39  0000 C CNN "Option"
	1    7425 4675
	1    0    0    -1  
$EndComp
$Comp
L hermeslite:TEST_1P TP4
U 1 1
P 7425 5300
F 0 "TP4" H 7425 5575 39  0000 C CNN
F 1 "TEST_1P" H 7425 5500 50  0001 C CNN
F 2 "HERMESLITE:TP" H 7625 5300 50  0001 C CNN
F 3 "" H 7625 5300 50  0001 C CNN
F 4 "NOBOM" H 7425 5300 60  0001 C CNN "Key"
F 5 "DNI" H 7425 5500 39  0000 C CNN "Option"
	1    7425 5300
	1    0    0    -1  
$EndComp
Wire Wire Line
	7425 4675 7425 4700
Connection ~ 7425 4700
Wire Wire Line
	7425 5300 7425 5325
Connection ~ 7425 5325
$Comp
L hermeslite:C_Small C92
U 1 1
P 4350 2125
F 0 "C92" H 4360 2195 39  0000 L CNN
F 1 "22uF" H 4360 2045 39  0000 L CNN
F 2 "HERMESLITE:SMD-0805" H 4350 2125 50  0001 C CNN
F 3 "" H 4350 2125 50  0000 C CNN
	1    4350 2125
	1    0    0    -1  
$EndComp
Wire Wire Line
	4350 2000 4350 2025
Connection ~ 4550 2000
Wire Wire Line
	4350 2225 4350 2250
Connection ~ 4550 2250
Text GLabel 8575 5100 2    39   Output ~ 0
EXTTR
Wire Wire Line
	8375 5100 8575 5100
Wire Wire Line
	7225 2225 7375 2225
Wire Wire Line
	7325 2125 7400 2125
$Comp
L hermeslite:MCP9700 Q6
U 1 1
P 7550 6125
F 0 "Q6" V 7350 6150 39  0000 C CNN
F 1 "MCP9700" V 7400 6250 39  0000 C CNN
F 2 "HERMESLITE:SOT23_3" H 7550 6125 60  0001 C CNN
F 3 "" H 7550 6125 60  0001 C CNN
	1    7550 6125
	0    1    1    0   
$EndComp
$Comp
L power:GND #PWR0205
U 1 1
P 8000 6550
F 0 "#PWR0205" H 8000 6300 50  0001 C CNN
F 1 "GND" H 8000 6400 50  0001 C CNN
F 2 "" H 8000 6550 50  0000 C CNN
F 3 "" H 8000 6550 50  0000 C CNN
	1    8000 6550
	-1   0    0    -1  
$EndComp
$Comp
L power:+3.3V #PWR0206
U 1 1
P 8000 6125
F 0 "#PWR0206" H 8000 5975 50  0001 C CNN
F 1 "+3.3V" H 8000 6275 39  0000 C CNN
F 2 "" H 8000 6125 50  0000 C CNN
F 3 "" H 8000 6125 50  0000 C CNN
	1    8000 6125
	-1   0    0    -1  
$EndComp
$Comp
L hermeslite:C_Small B118
U 1 1
P 8000 6425
F 0 "B118" H 7825 6500 39  0000 L CNN
F 1 "0.1uF" H 7825 6350 39  0000 L CNN
F 2 "HERMESLITE:SMD-0603" H 8000 6425 50  0001 C CNN
F 3 "" H 8000 6425 50  0000 C CNN
	1    8000 6425
	-1   0    0    -1  
$EndComp
$Comp
L power:GND #PWR0207
U 1 1
P 7600 6300
F 0 "#PWR0207" H 7600 6050 50  0001 C CNN
F 1 "GND" H 7600 6150 50  0001 C CNN
F 2 "" H 7600 6300 50  0000 C CNN
F 3 "" H 7600 6300 50  0000 C CNN
	1    7600 6300
	-1   0    0    -1  
$EndComp
Wire Wire Line
	8000 6525 8000 6550
Wire Wire Line
	7600 6300 7600 6275
Wire Wire Line
	7800 6275 7800 6300
Wire Wire Line
	7800 6300 8000 6300
Wire Wire Line
	8000 6125 8000 6300
Connection ~ 8000 6300
Wire Wire Line
	7700 6450 7700 6275
Text GLabel 7425 6450 0    39   Output ~ 0
Vtemp
Wire Wire Line
	7700 6450 7425 6450
Text Notes 8450 6075 0    60   ~ 0
LDMOS Temperature Sensor
Text GLabel 8575 4250 2    39   Output ~ 0
INTTR
Wire Wire Line
	7250 4700 7425 4700
Text GLabel 7225 2225 0    39   Input ~ 0
INTTR
$Comp
L hermeslite:C_Small B55
U 1 1
P 6750 2725
F 0 "B55" H 6875 2700 39  0000 L CNN
F 1 "0.1uF" H 6500 2725 39  0000 L CNN
F 2 "HERMESLITE:SMD-0603" H 6750 2725 50  0001 C CNN
F 3 "" H 6750 2725 50  0000 C CNN
F 4 "DNI" H 6925 2775 39  0000 C CNN "Option"
	1    6750 2725
	-1   0    0    1   
$EndComp
$Comp
L power:GND #PWR0208
U 1 1
P 6525 2475
F 0 "#PWR0208" H 6525 2475 39  0001 C CNN
F 1 "GND" H 6525 2405 39  0001 C CNN
F 2 "" H 6525 2475 60  0000 C CNN
F 3 "" H 6525 2475 60  0000 C CNN
	1    6525 2475
	1    0    0    -1  
$EndComp
$Comp
L hermeslite:BNC RF7
U 1 1
P 6750 2450
F 0 "RF7" V 6775 2600 39  0000 C CNN
F 1 "uFL" V 6875 2425 39  0000 C CNN
F 2 "HERMESLITE:UFL" H 6750 2450 50  0001 C CNN
F 3 "" H 6750 2450 50  0000 C CNN
F 4 "DNI" V 6700 2600 39  0000 C CNN "Option"
	1    6750 2450
	0    1    -1   0   
$EndComp
Wire Wire Line
	6750 2825 6750 3025
Connection ~ 6750 3025
Wire Wire Line
	6750 2600 6750 2625
Wire Wire Line
	6550 2450 6525 2450
Wire Wire Line
	6525 2450 6525 2475
$Comp
L hermeslite:R J14
U 1 1
P 8450 2525
F 0 "J14" V 8525 2525 39  0000 C CNN
F 1 "JNC" V 8457 2526 39  0000 C CNN
F 2 "HERMESLITE:SMD-0603" V 8380 2525 30  0001 C CNN
F 3 "" H 8450 2525 30  0000 C CNN
F 4 "DNI" V 8575 2525 39  0000 C CNN "Option"
	1    8450 2525
	0    1    1    0   
$EndComp
$Comp
L power:GND #PWR0209
U 1 1
P 8725 2250
F 0 "#PWR0209" H 8725 2000 50  0001 C CNN
F 1 "GND" H 8725 2100 50  0001 C CNN
F 2 "" H 8725 2250 50  0000 C CNN
F 3 "" H 8725 2250 50  0000 C CNN
	1    8725 2250
	1    0    0    -1  
$EndComp
Wire Wire Line
	8700 2125 8725 2125
Wire Wire Line
	8725 2125 8725 2225
Wire Wire Line
	8700 2225 8725 2225
Connection ~ 8725 2225
Wire Wire Line
	9125 2225 9125 2250
Wire Wire Line
	8250 1725 8250 1575
Wire Wire Line
	8250 1575 8150 1575
Wire Wire Line
	8250 2525 8300 2525
Connection ~ 8250 2525
Wire Wire Line
	8700 2025 8900 2025
Wire Wire Line
	8600 2525 8900 2525
Wire Wire Line
	8900 2525 8900 2025
Connection ~ 8900 2025
Text Notes 8450 3175 0    60   ~ 12
Expected User Install for Standard Build
Text Notes 8450 3500 0    60   ~ 0
T3\nEither K2 or J14/equivalent wire\nRF2 if no companion card
Text Notes 8875 4500 0    60   ~ 0
Internal PTT\nMay ground pin 1 during TX\ndepending on firmware setting\nPullup to 3.3V by K2\nMay pullup to 28V if K2 absent
Wire Wire Line
	2275 5700 2275 5850
Wire Wire Line
	4025 3075 4075 3075
Wire Wire Line
	4025 3075 4025 3325
Wire Wire Line
	4600 2700 4775 2700
Wire Wire Line
	4025 4175 4075 4175
Wire Wire Line
	4025 4175 4025 4425
Wire Wire Line
	4600 3800 4575 3800
Wire Wire Line
	4775 2700 5050 2700
Wire Wire Line
	4775 3800 4600 3800
Wire Wire Line
	5125 3225 5325 3225
Wire Wire Line
	5325 3225 5325 3250
Wire Wire Line
	5325 3225 5525 3225
Wire Wire Line
	5525 3225 5725 3225
Wire Wire Line
	5725 3225 5725 3250
Wire Wire Line
	5725 3225 5925 3225
Wire Wire Line
	5900 3575 5900 3800
Wire Wire Line
	5900 2875 5900 3025
Wire Wire Line
	5325 3475 5525 3475
Wire Wire Line
	5125 3475 5325 3475
Wire Wire Line
	5125 3475 5125 3500
Wire Wire Line
	5150 2000 5325 2000
Wire Wire Line
	4950 2000 5150 2000
Wire Wire Line
	4750 2000 4950 2000
Wire Wire Line
	4950 2250 5150 2250
Wire Wire Line
	4750 2250 4750 2275
Wire Wire Line
	4750 2250 4950 2250
Wire Wire Line
	3025 4175 3800 4175
Wire Wire Line
	3025 3075 3800 3075
Wire Wire Line
	2475 3075 2600 3075
Wire Wire Line
	2475 4175 2600 4175
Wire Wire Line
	5050 2700 5625 2700
Wire Wire Line
	5050 3800 4775 3800
Wire Wire Line
	4775 4200 4775 4225
Wire Wire Line
	7650 1700 7850 1700
Wire Wire Line
	5625 2700 5900 2700
Wire Wire Line
	5625 3800 5050 3800
Wire Wire Line
	5325 2000 5325 3225
Wire Wire Line
	5325 2000 5375 2000
Wire Wire Line
	2275 5850 2275 5950
Wire Wire Line
	2275 5950 2275 6100
Wire Wire Line
	3225 5350 3250 5350
Wire Wire Line
	4450 5600 4800 5600
Wire Wire Line
	4600 5700 4800 5700
Wire Wire Line
	5325 1275 5325 2000
Wire Wire Line
	5450 1575 5450 1600
Wire Wire Line
	6100 1000 6100 1275
Wire Wire Line
	6100 1000 6225 1000
Wire Wire Line
	6100 1275 6100 1375
Wire Wire Line
	3625 3325 3700 3325
Wire Wire Line
	3625 4425 3700 4425
Wire Wire Line
	3775 5600 4125 5600
Wire Wire Line
	3975 5700 4125 5700
Wire Wire Line
	3875 6075 3975 6075
Wire Wire Line
	4525 5150 4600 5150
Wire Wire Line
	7725 5325 8075 5325
Wire Wire Line
	7725 4700 8075 4700
Wire Wire Line
	7375 2225 7400 2225
Wire Wire Line
	7425 4700 7725 4700
Wire Wire Line
	7425 5325 7725 5325
Wire Wire Line
	4550 2000 4750 2000
Wire Wire Line
	4550 2250 4750 2250
Wire Wire Line
	8000 6300 8000 6325
Wire Wire Line
	6750 3025 6800 3025
Wire Wire Line
	8725 2225 8725 2250
Wire Wire Line
	8250 2525 8250 3025
Wire Wire Line
	8900 2025 8975 2025
$Comp
L hermeslite:R W1
U 1 1
P 6250 4250
F 0 "W1" V 6175 4250 39  0000 C CNN
F 1 "21" V 6257 4251 39  0000 C CNN
F 2 "" V 6180 4250 30  0001 C CNN
F 3 "" H 6250 4250 30  0000 C CNN
	1    6250 4250
	0    1    1    0   
$EndComp
Text Notes 6100 4400 0    60   ~ 0
21 cm wire required
NoConn ~ 6100 4250
NoConn ~ 6400 4250
$EndSCHEMATC
